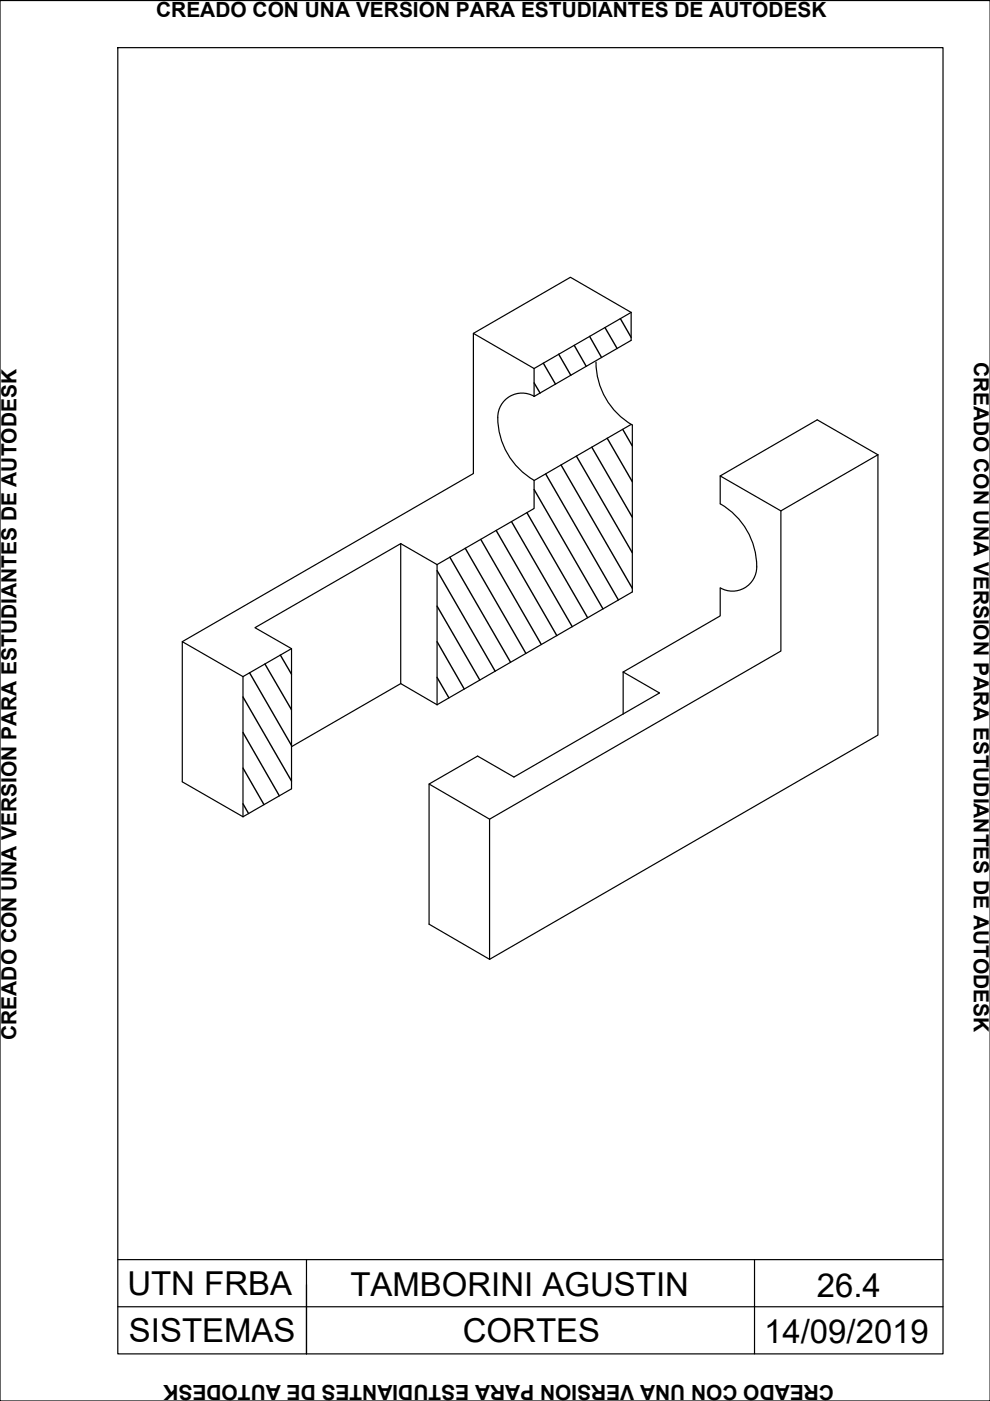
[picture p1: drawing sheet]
<svg xmlns="http://www.w3.org/2000/svg" width="210mm" height="297mm" viewBox="0 0 210 297" stroke-linecap="round" stroke-linejoin="round" font-family="sans-serif">
<!-- layer: 0 -->
<g fill="none" stroke="#000" stroke-width=".25">
<path d="M113.2 78.1l-12.8-7.4v29.7l-61.7 35.6M126.4 76.8a15.4 15.4 0 0 0 7.7 13.3M133.8 66.2l-12.9-7.4-20.5 11.9M133.8 66.2l-20.6 11.9M133.8 66.2v6l-20.6 11.9v-6M113.3 84a5.2 5.2 0 0 0-5.7 .4 5.2 5.2 0 0 0-2 5.3 15.4 15.4 0 0 0 7.7 12.1M133.8 90l-20.6 11.9v5.9l-20.5 11.9M134.1 90.1v35.4l-41.4 23.9M186.1 96.4v59.5l-82.3 47.5M186.1 96.4l-20.5 11.9v29.7l-61.8 35.7v29.7M186.1 96.4l-12.8-7.4-20.6 11.9v5.9M85 115.3l-30.9 17.8 7.7 4.4"/>
<path d="M85 115.3v29.6l7.7 4.5M85 115.3l7.7 4.4M92.7 119.7v29.7M152.7 100.9l12.9 7.4M152.7 106.8a15.1 15.1 0 0 1 7.6 14.7 5.1 5.1 0 0 1-7.6 3.1v6l-20.6 11.9M61.8 137.5v29.7l-10.3 6M61.8 137.5l-10.3 6M51.5 143.5l-12.8-7.5v29.8l12.8 7.4M51.5 143.5v29.7M85 144.9l-23.2 13.4M132.1 142.5l7.7 4.4-30.8 17.8-7.7-4.4-10.3 5.9v29.7l12.8 7.5M132.1 142.5v8.9"/>
<path d="M91 166.2l12.8 7.5"/>
</g>
<!-- layer: No Visibles -->
<g fill="none" stroke="#000" stroke-width=".3">
<path d="M115.2 77l2.6 4.4M118.4 75.1l2.6 4.5M121.8 73.2l2.5 4.5M125 71.3l2.6 4.5M128.3 69.5l2.6 4.4M131.5 67.5l2.3 4M113.2 81.2l1.3 2.1M119 98.6l15.1 26.1M122.2 96.7l11.9 20.5M125.5 94.8l8.6 14.9M128.7 92.9l5.4 9.2M132 91l2.1 3.6"/>
<path d="M95.4 118.1l12.8 22.3M98.6 116.2l12.9 22.3M101.9 114.4l12.9 22.2M105.2 112.5l12.9 22.3M108.5 110.6l12.8 22.3M111.7 108.7l12.9 22.3M113.2 103.8l14.6 25.3M115.7 100.5l15.4 26.7M59.4 138.9l2.4 4M92.7 136l5.7 10.1M92.7 128.5l9 15.7M92.7 121l12.3 21.3"/>
<path d="M51.5 155.3l7.7 13.4M51.5 147.8l10.3 17.8M52.9 142.6l8.9 15.5M56.2 140.8l5.6 9.7M92.7 143.6l2.5 4.3M51.5 170.4l1.2 2.1M51.5 162.8l4.5 7.8"/>
</g>
<!-- layer: Rotulo -->
<path d="M0 .1h209.9v296.9h-209.9zM25 10.1h174.9v276.9h-174.9zM25 267.1h174.9M25 277.1h174.9M65 267.1v19.9v-14.6M160 267.1v19.9" fill="none" stroke="#000" stroke-width=".25"/>
<g font-size="7">
<text x="27" y="274.6">UTN FRBA</text>
<text x="74.3" y="274.9">TAMBORINI AGUSTIN</text>
<text x="173.2" y="274.9">26.4</text>
<text x="27.3" y="284.5">SISTEMAS</text>
<text x="98.1" y="284.5">CORTES</text>
<text x="162" y="284.8">14/09/2019</text>
</g>
<g font-size="4.4">
<text x="33.1" y="3.6">CREADO CON UNA VERSIÓN PARA ESTUDIANTES DE AUTODESK</text>
<text x="206.5" y="76.7" transform="rotate(90 206.5 76.7)">CREADO CON UNA VERSIÓN PARA ESTUDIANTES DE AUTODESK</text>
<text x="3.5" y="220.5" transform="rotate(-90 3.5 220.5)">CREADO CON UNA VERSIÓN PARA ESTUDIANTES DE AUTODESK</text>
<text x="176.8" y="293.6" transform="rotate(-180 176.8 293.6)">CREADO CON UNA VERSIÓN PARA ESTUDIANTES DE AUTODESK</text>
</g>
</svg>
